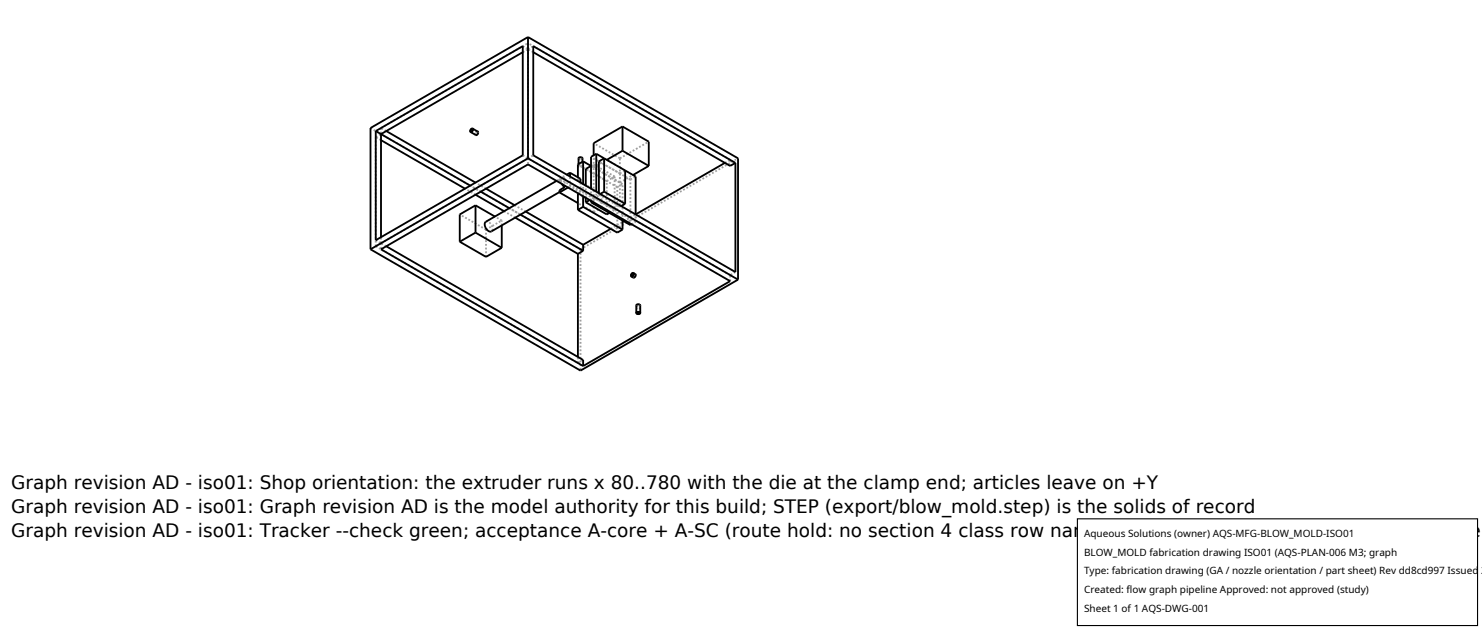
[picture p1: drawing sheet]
<svg xmlns="http://www.w3.org/2000/svg" width="212mm" height="90mm" viewBox="0 0 212 90" stroke-linecap="round" stroke-linejoin="round" font-family="sans-serif">
<g fill="none" stroke="#a0a0a0" stroke-width=".26" stroke-dasharray=".3 .3" stroke-linecap="butt">
<path d="M52.9 18.3l30 17.3M53.7 19.6l.7-.5M54.4 18.3l21-12.1M54.4 18.3v.8M55.2 18.7l-.8-.4M67.2 18.8l.8 .4M67.5 18.4l.7 .5M68 19.2h.2l.1-.2M68.2 18.9l-.2 .1v.2M68.2 18.8l-.2 .1v.4M68.3 19l-.1-.1M74.7 7.5l.7-.5"/>
<path d="M74.7 6.6l.7 .4M75.4 6.2v.8M75.4 7l.8-.4M76.2 7.5l-.8-.5M53.7 35.2l28.8 16.6M53.7 35.2v-15.6M53.7 35.2l.7-.5M53.7 34.3l.7 .4M54.4 20l-.7-.4M54.4 34.7v-.8M54.4 34.7l21-12.1M54.4 34.7v.9"/>
<path d="M55.2 35.2l-.8-.5M67.9 27.8l-1.5-.9M68.7 27.4l-1.5-.9M69.4 31.7l.3-.1 .3 .3 .2 .3 .2 .5M69.4 26.9l-1.5-.8M69.4 36.7v-3.9M69.4 32.8l-3.7-2.2M69.4 32.8l2.3-1.3M70.4 32.7l-.2 .3M71.7 32.2v-.7M71.7 31.5l-1-.6M73.6 31.1l-1.6-.9"/>
<path d="M74.3 30.6l-1.6-.9M74.7 22.2l.7 .4M75.1 30.2l-1.6-.9M75.4 22.6v.9M75.4 22.6v-15.6M75.4 22.6l.8-.4M79.9 25.9l.4 .4 .2 .5M79.9 25.9v-.4M79.9 25.5l1-.6M80.3 25.4l-.2 .3 .1 .6M80.3 25.4l-.8 .4M80.3 27.2h-.4"/>
<path d="M80.3 27.2l-.4 .2M80.5 26.8l-.2 .4M80.7 25.4h-.4M80.7 25.4l-.8 .5M80.7 25.4v1.1M81.1 26.8l.3-.2M81.4 26.6v-1.4M82.5 25.7l3.4 2M82.5 25.7l.4-.2M82.5 27.7l3.4 1.9M82.5 25.7v-.4M82.6 23.7l.2-.2 .3 .1"/>
<path d="M82.6 23.4v.3M82.6 27.6l.3-.1M82.7 23.7l.1-.1h.3M82.7 22.6l.1-.1h.3M82.7 22.6v1.1M82.9 35.6v17.3M82.9 35.6l22.5-13M82.9 27.5l-1.5-.9M82.9 26.1v1.4M83.1 23.6v.1M83.1 22.5v.1M83.1 23.6l.1 .1"/>
<path d="M83.1 23.7l-.2 .1-.2-.1M83.1 22.6l-.2 .1-.2-.1M83.1 22.6v1.1M83.2 23.7l-.3 .2-.3-.2M83.2 22.6l-.3 .2-.3-.2M83.2 23.1v.6M83.3 28v-1.7M83.7 28.2v-1.7M84.2 28.6l.6-.4M84.4 23.7l.4-.2M84.4 28.7v-1.8M84.6 28.8l.6-.3"/>
<path d="M84.8 28.3l-4.9-2.8M84.8 30.3v-2M84.8 30.3l-2.3-1.3M84.8 28.3l1.1-.6M84.8 30.3l1.1-.7M84.8 23.5v4.7M84.8 23.9v-1.7M84.8 23.9l1.9-1.1M85.2 28.5v-1.1M85.5 27.6v.2M85.5 27.8l.2-.1M85.9 29.6v-1.9"/>
<path d="M86.7 30.6v-4.7M86.7 25.9l-3-1.8M86.7 25.9l1.1-.7M87 30.4l.8-.4M87.2 32.7l1.7-1M87.8 30l-3-1.8M87.8 25.2v4.8M87.8 25.2l-3-1.7M88.2 26.7l-5.7-3.2M88.2 33.2v-6.5M88.2 26.7l.7-.4M88.5 24.8v4.7"/>
<path d="M88.5 24.8l-3-1.8M88.5 29.5l-3-1.7M88.5 24.8l.8-.5M88.5 29.5l.2-.1M88.5 26.1l-3.7-2.2M88.5 22.6l-3.7-2.2M88.5 26.1v-3.5M88.5 26.1l1.9-1.1M88.5 22.6l4.2-2.4M88.9 26.3l-4.5-2.6M88.9 31.5v-5.2M89.1 31.6l1.7-1"/>
<path d="M89.3 24.3l-3-1.7M90 32.1v-6.5M90 25.6l-5.6-3.2M90 25.6l.8-.4M90.2 32l.6-.3M90.5 39.6l.2-.1v-.2M90.5 39.6l-.3-.2M90.7 39.2l-.2 .1v.3M90.7 39.2l-.3-.2M90.7 39.1l-.2 .2v.3M90.7 39.3v-.1M90.8 31.7l-5.6-3.2"/>
<path d="M90.8 31.7v-1.1M103.5 23.3l.8-.5M104.3 22.8l-28.9-16.6M104.3 23.7v-.9M104.3 39.3l-28.9-16.7M105 38.8l-.7 .5M82.5 51.8v-.8M83.3 51.4l-.8 .4M90.9 43.6l.2 .2 .3-.2M91 43.6l.2 .1 .2-.1M91 44.7v-1.1M91.3 43.5h-.2l-.1 .1"/>
<path d="M91.4 43.6l-.1-.1M91.4 44.7v-1.1M104.3 40.1v-.8"/>
</g>
<g fill="none" stroke="#000" stroke-width=".26">
<path d="M53.7 18.7l21-12.1v15.6l-21 12.1zM53.7 18.7l13.5 7.8M55.2 18.7l12.7 7.4M67.3 18.5l.1-.1 .1 .1-.2 .3-.1-.1zM67.5 18.4l.8 .4-.1 .3-.2 .2-.8-.4M67.5 18.4v.3l-.3 .2M67.5 18.4l-.3 .1v.4M74.7 7.5l-20.3 11.6v14.8M75.4 5.3l-22.5 13v17.3M75.4 5.3l30 17.3v17.3M75.4 5.3v17.3M76.2 7.5l28.1 16.2 .7-.4"/>
<path d="M76.2 6.6l28.8 16.7v15.5l-28.8-16.6zM88.9 18.1v3.4M88.9 18.1l-4.1 2.3v1.8M88.9 18.1l3.8 2.1v3.5M52.9 35.6l30 17.3 22.5-13M54.4 20l12 6.9M54.4 35.6l21-12.1 28.9 16.6-21 12.2zM55.2 35.2l28.1 16.2v.9M65.7 34.5l3.7 2.2 2.3-1.3M67.9 27.8l4.1 2.4M67.9 29.3l-2.2 1.3v3.9M67.9 33.2l3.8 2.2"/>
<path d="M67.9 33.2l-2.2 1.3M67.9 29.3l2.8 1.6M67.9 29.3v3.9M68.7 27.4l4 2.3M69.4 26.9l4.1 2.4M71.7 32.2v3.2M73.6 31.1l8.9 5.1M74.3 30.6l9 5.2M75.1 30.2l8.2 4.7M75.4 22.6l-22.5 13M75.4 22.6l30 17.3M79.5 25.8l-10.1 5.9-.2 .3 .1 .5 .4 .5 .5 .1 9.7-5.7"/>
<path d="M79.9 27.5l2.6 1.5M80.2 26.3l.5 .4M80.7 26.7l-.8 .5v.3M80.7 26.5v.2M81.1 26.8l-1.2 .7M81.4 24.7l-.5 .2M81.4 24.7v.5M81.4 24.7l1.5 .8v.6M82.5 36.2v14.8M82.5 30l5.7 3.2 .7-.4M82.6 27.6l-.1 .1v2.3M83.2 23.1v-.6l-.2-.1-.3 .1-.1 .9"/>
<path d="M83.3 23l-.8 .5v1.8M83.3 35.8l-.8 .4M83.3 23v3.3M83.3 28v1.5M83.3 34.9v.9M83.3 29.5l-.8 .5M83.3 23l1.1 .7-.7 .4v2.4M83.3 29.5l5.6 3.3M83.7 28.9l3 1.7 .3-.2M83.7 28.2v.7M84.2 28.6l-.5 .3M84.4 28.9l5.6 3.2 .2-.1"/>
<path d="M84.4 28.7v.2M84.6 28.8l-.2 .1M85.2 22l5.6 3.2v5.4l12.7-7.3M85.2 22l-.8 .4v4.5M85.2 22v5.4M86.3 27.4v-4.8l-.8 .4v4.6M86.3 27.4l-.6 .3M86.3 27.4l3 1.7M87.2 32.7l-3.9 2.2M88.9 31.5v1.3M88.9 21.5l3.8 2.2M88.9 21.5l-2.2 1.3"/>
<path d="M89.1 31.6l-.2 .1M89.3 24.3v4.8M89.3 29.1l-.6 .3M90.3 39.1l.1-.1 .1 .2-.3 .2v-.1zM90.5 39l.3 .2-.1 .3-.2 .1-.3-.1M90.5 39v.3l-.3 .2M90.5 39l-.3 .1v.4M92.7 23.7l-2.3 1.3M90.9 44.7v-1.1l.2-.2 .3 .2v1.1M90.9 44.7l.2-.2 .3 .2M90.9 44.7l.2 .2 .3-.2M91 44.6h.2l.2 .1-.3 .1z"/>
</g>
<path d="M153.9 74.1h57.1v15.2h-57.1z" fill="#fff" stroke="#000" stroke-width=".16"/>
<g font-size="2.6">
<text x="1.6" y="69.8">Graph revision AD - iso01: Shop orientation: the extruder runs x 80..780 with the die at the clamp end; articles leave on +Y</text>
<text x="1.6" y="73.3">Graph revision AD - iso01: Graph revision AD is the model authority for this build; STEP (export/blow_mold.step) is the solids of record</text>
<text x="1.6" y="76.7">Graph revision AD - iso01: Tracker --check green; acceptance A-core + A-SC (route hold: no section 4 class row names the former class) per AQS-PLAN-006 se</text>
</g>
<g font-size="1.4">
<text x="154.8" y="76.6">Aqueous Solutions (owner) AQS-MFG-BLOW_MOLD-ISO01</text>
<text x="154.8" y="79.3">BLOW_MOLD fabrication drawing ISO01 (AQS-PLAN-006 M3; graph</text>
<text x="154.8" y="82">Type: fabrication drawing (GA / nozzle orientation / part sheet) Rev dd8cd997 Issued 2</text>
<text x="154.8" y="84.7">Created: flow graph pipeline Approved: not approved (study)</text>
<text x="154.8" y="87.4">Sheet 1 of 1 AQS-DWG-001</text>
</g>
</svg>
